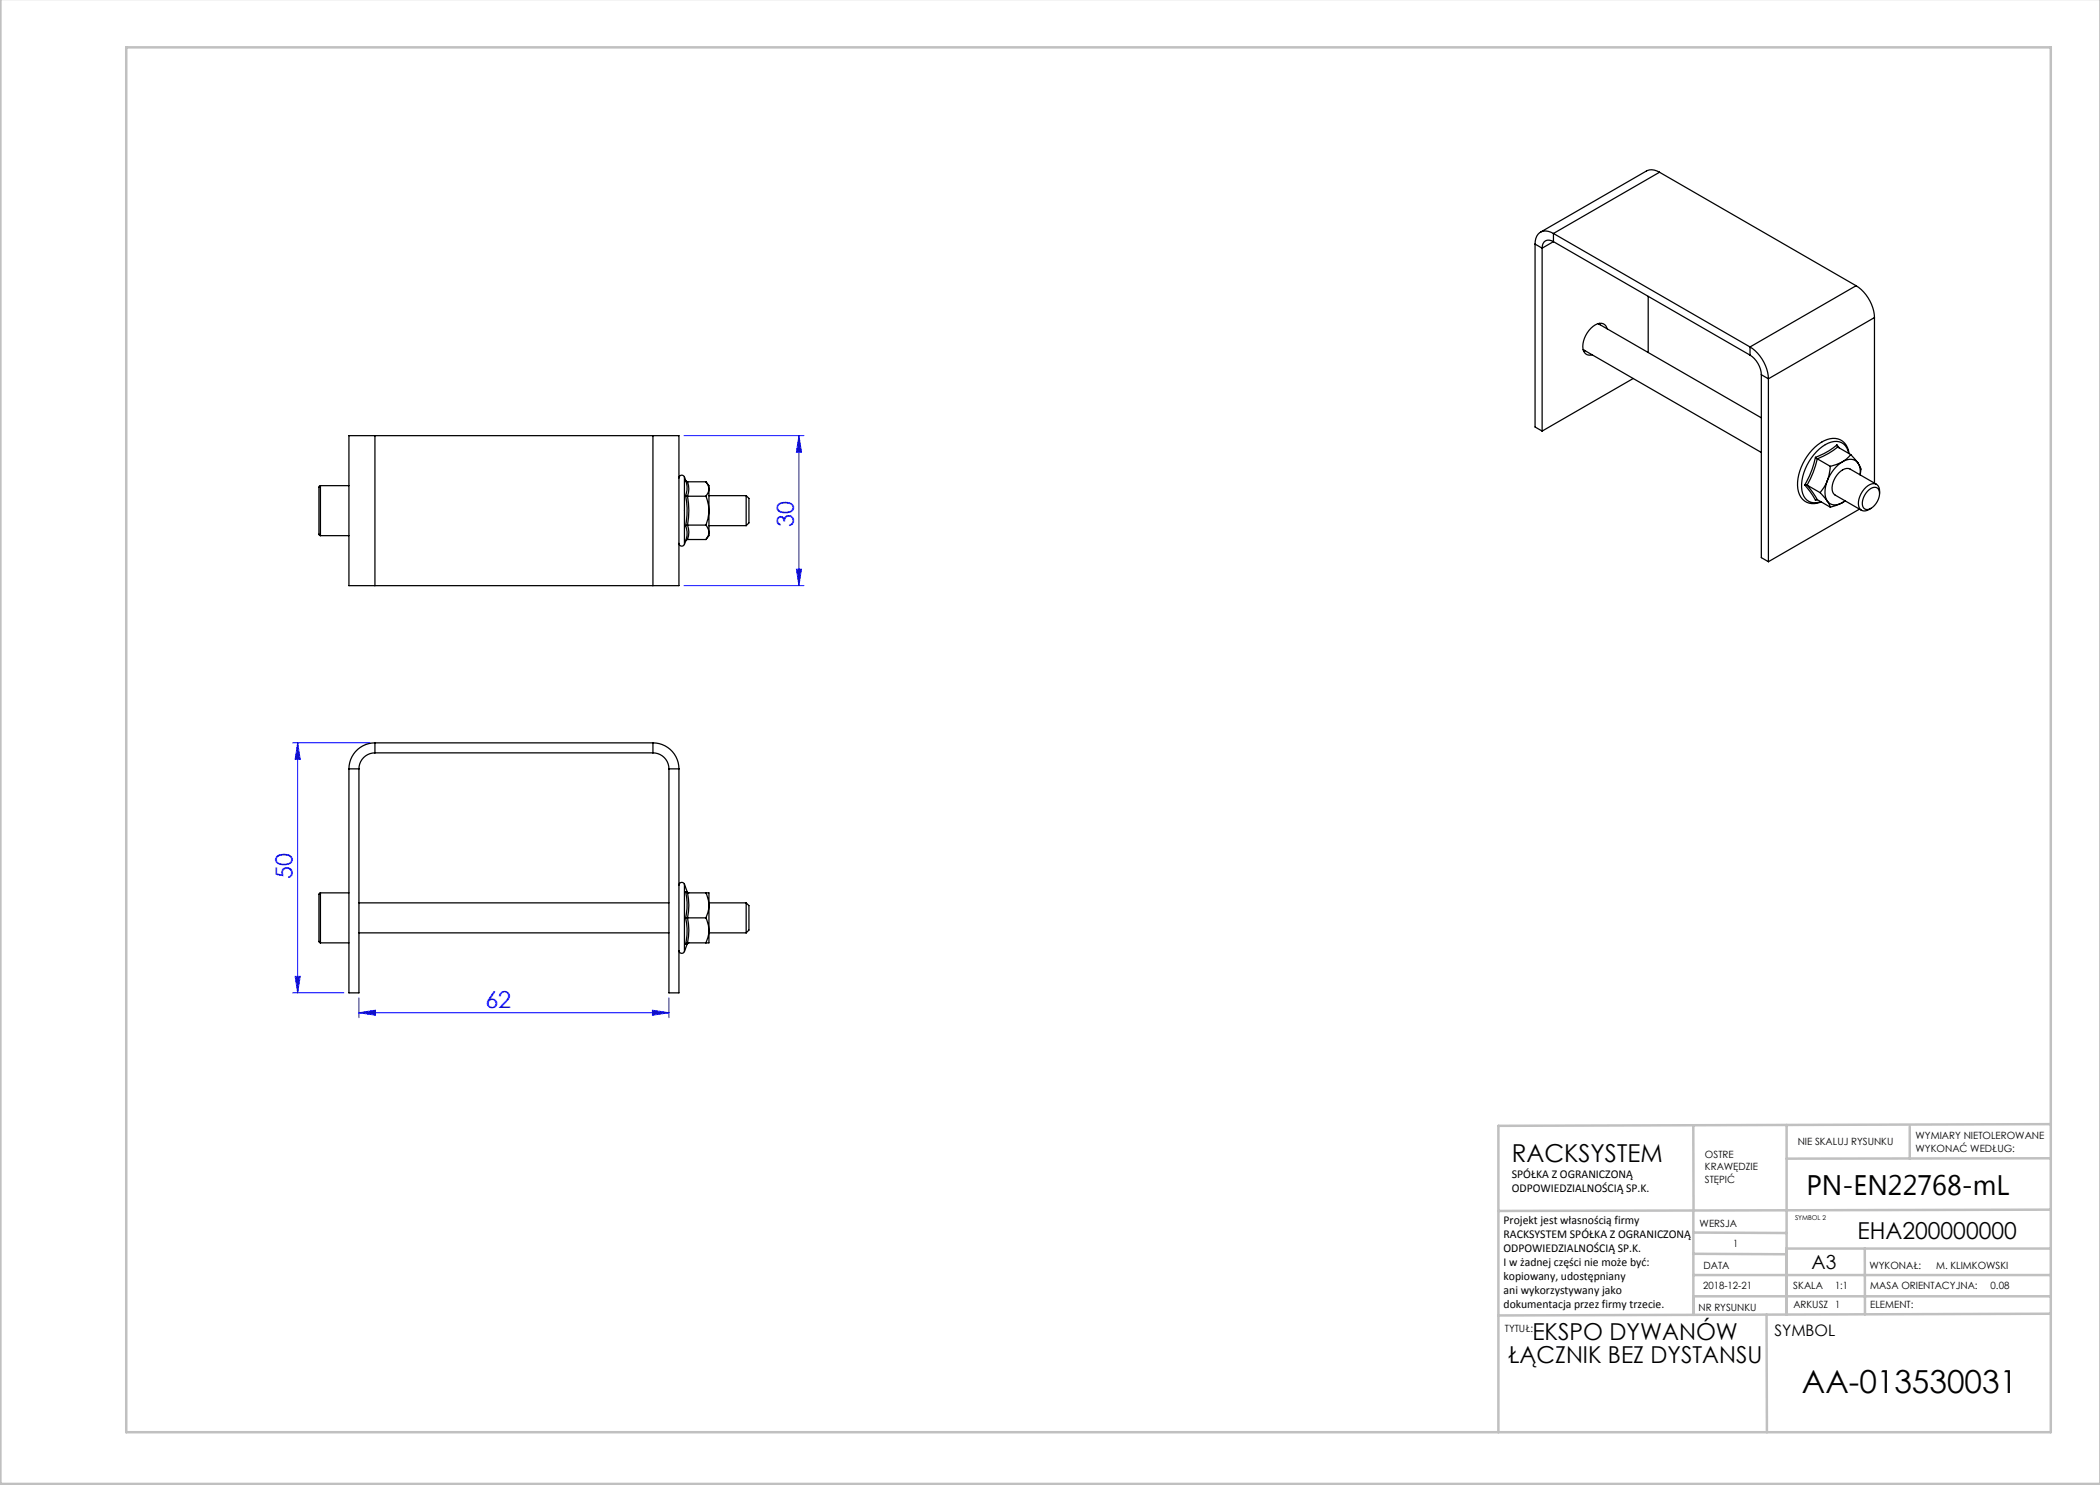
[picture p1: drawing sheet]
<svg xmlns="http://www.w3.org/2000/svg" width="420mm" height="297mm" viewBox="0 0 420 297" stroke-linecap="round" stroke-linejoin="round" font-family="sans-serif">
<g fill="none" stroke="#00f" stroke-width=".2">
<path d="M136.8 87.1h24M159.8 87.1l.5 3.3h-1zM159.8 87.1v30M136.8 117.1h24M159.3 113.8h1l-.5 3.3zM58.5 148.6h15.5M59.5 148.6v50M59.5 148.6l.5 3.3h-1zM58.5 198.6h10.3M59 195.3h1l-.5 3.3zM71.8 199.6v3.9M133.8 199.6v3.9"/>
<path d="M71.8 202.5l3.3-.5v1.1zM71.8 202.5h62M130.5 202l3.3 .5-3.3 .6z"/>
</g>
<g fill="none" stroke="#c0c0c0" stroke-width=".5">
<path d="M.1 -.1v296.9h419.9M25.2 9.5h385v276.9h-385zM338.7 225.2v16.9M357.3 225v37.9M382 225.4v6.3M410.1 224.8l-110.4 .4v61.2M410.1 231.7h-52.8M338.7 259.3h71.5M338.7 255h71.5M338.7 250.8l18.6 .1M338.7 246.5l18.6 .1M338.7 242.1v20.9"/>
<path d="M373 249.7v13.2M410.1 241.9l-110.4 .3M410.2 249.7h-52.9v13.2M353.3 262.9l.1 23.5M410.2 262.7l-110.5 .4"/>
</g>
<g fill="#00f">
<path d="M71.8 202.5l3.3-.5v1.1zM130.5 202l3.3 .5-3.3 .6z"/>
<path d="M59 195.3h1l-.5 3.3zM59.5 148.6l.5 3.3h-1z"/>
<path d="M159.8 87.1l.5 3.3h-1zM159.3 113.8h1l-.5 3.3z"/>
</g>
<g fill="none" stroke="#000" stroke-width=".25">
<path d="M331.9 34.4a2.56 2.56 0 0 0-2.6-.2l-21.2 12.2M331.9 34.4l-21.2 12.3M331.9 34.4l39.3 22.7M307 48.8l1.4 .8M307 48.8v36.6l1.4 .8M308.4 49.6v36.6M310.7 46.7a2.24 2.24 0 0 0-2.6-.3 2.24 2.24 0 0 0-1.1 2.4M310.7 48.3a1.38 1.38 0 0 0-1.6-.1 1.38 1.38 0 0 0-.7 1.4M310.7 46.7l39.3 22.7M310.7 46.7v1.6M310.7 48.3l39.3 22.7M310.7 48.3l-2.3 1.3"/>
<path d="M329.6 59.3v11.2M371.2 57.1a8.1 8.1 0 0 1 3.7 6.4M371.2 57.1l-21.2 12.3M316.6 69.9l35.7 20.6M316.7 70h.1M317 70.1l-.3 .1M319.6 64.7l32.7 18.9M319.7 64.7v.1M319.9 64.7l.1 .3M321.4 65.8a1.45 1.45 0 0 0-2.4-.8 5.1 5.1 0 0 0-2.3 5.2 1.31 1.31 0 0 0 1.7 .8M326.6 75.7l-18.2 10.5M350 69.4a8.1 8.1 0 0 1 3.7 6.4"/>
<path d="M350 71a5 5 0 0 1 2.3 3.9M350 69.4v1.6M352.3 74.9l1.4 .9M352.3 74.9v36.6l1.4 .8M353.7 75.8v36.5M374.9 63.5l-21.2 12.3M374.9 63.5v33.1M64.1 97.1l-.3 .3v9.4l.3 .3M64.1 97.1v10M64.1 97.1h5.7M75 87.1h-5.2v30h5.2M75 87.1v30"/>
<path d="M75 87.1h55.6M130.6 87.1h5.2v30h-5.2M130.6 87.1v30M136.9 95.4a.57 .57 0 0 0-.6-.4 .57 .57 0 0 0-.5 .6M136.9 95.4v13.5M136.9 95.4l.2 .7M137.1 96.1a4 4 0 0 1 0 3M137.1 99.1a15.5 15.5 0 0 1 0 6.1M137.1 99.1l.4 .1M137.1 96.1l.4 .3M137.5 99.2a15.9 15.9 0 0 1 0 5.8M137.5 96.4a4.1 4.1 0 0 1 0 2.8"/>
<path d="M137.5 99.2h3.7M137.5 96.4h3.7M141.2 96.4l.5 .8 .1 .6M141.2 99.2l.5 1.8 .1 1.1M141.2 96.4l.6 .7v.7M141.8 97.8l-.2 .8-.4 .6M141.8 97.8v4.3M141.8 99.1h7.4M149.2 99.1v6M149.2 99.1l.6 .6v4.9l-.6 .5M360.9 97l1.1 1.3 1.1 1.7M360.9 97h.5"/>
<path d="M361.4 97l2.1 2.9M361.4 97l2.6 1.5M363.1 91.5a17.6 17.6 0 0 1-2.2 5.5M363.1 91.5l.4 .3M363.4 99.9l-.3 .1M363.5 91.8a18.7 18.7 0 0 1-2.1 5.2M363.5 99.9l-.4 .1M363.5 91.8l2.6 1.5M363.5 99.9l2.6 1.5M364 98.5l1.5 1.7M365.5 96.1l-.8 1.5-.7 .9M365.5 96.1a4.6 4.6 0 0 0 0 4.1"/>
<path d="M366.1 93.3l-.3 1.7-.3 1.1M367.4 89a13.5 13.5 0 0 1-4.3 2.5M367.4 89l.1 .4M367.4 89l.5 .6M367.5 89.4a14.9 14.9 0 0 1-4 2.4M367.5 89.4l2.6 1.5M368.5 92.3a7.7 7.7 0 0 0-3 3.8M368.5 92.3a2.17 2.17 0 0 1 3.1 .3M368.5 92.3l-2.4 1M369.7 90.7a2.67 2.67 0 0 0-4-2.1 10 10 0 0 0-5.3 9.5 2.63 2.63 0 0 0 3.8 2.2M369.8 90.7a3.2 3.2 0 0 0-5-2.5 10.4 10.4 0 0 0-5.2 9.6 3.2 3.2 0 0 0 4.6 2.6M370.1 90.9l-.9 1-.7 .4"/>
<path d="M370.1 90.9l1.5 1.7M371.6 92.6a2.24 2.24 0 0 1 .4 2.4v-1.1zM373.5 98.3a1.47 1.47 0 0 1 2.2-.5 3.3 3.3 0 0 1-2.2 4.1 1.1 1.1 0 0 1-1-1.4l.4-1.4zM375.3 96.9l-5.3-3.1a2.23 2.23 0 0 0-2.6 1.2 3.5 3.5 0 0 0-.7 3.7l5.6 3.4M375.9 98.7v-.5a1.33 1.33 0 0 0-.7-1.4 1.33 1.33 0 0 0-1.6 .3 4.2 4.2 0 0 0-1.7 4.5 1.27 1.27 0 0 0 1.9 .3l.4-.2M64.1 107.1h5.7M75 117.1h55.6M135.8 108.7a.57 .57 0 0 0 .5 .5 .57 .57 0 0 0 .6-.3M137.1 105.2a4 4 0 0 1 0 3M137.1 108.2l-.2 .7M137.5 105l-.4 .2M137.5 105a4.1 4.1 0 0 1 0 2.9"/>
<path d="M137.5 107.9l-.4 .3M137.5 105h3.7M137.5 107.9h3.7M141.2 105l.5 .9 .1 .6M141.8 102.1l-.2 1.7-.4 1.2M141.8 102.1v4.4M141.8 106.5l-.2 .8-.4 .6M141.8 106.5v.6l-.6 .8M141.8 105.1h7.4M365.5 100.2a2.17 2.17 0 0 0 3 .3M365.5 100.2l.6 1.2M368.5 100.5l-2.4 .9"/>
<path d="M369 100.2l-.5 .3M371.9 101.8l-18.2 10.5M69.8 153.8h2M69.8 153.8v44.8h2v-44.8M75 148.6a5.2 5.2 0 0 0-5.2 5.2M75 150.6a3.2 3.2 0 0 0-3.2 3.2M75 148.6v2M75 150.6h55.6M75 148.6h55.6M130.6 148.6a5.2 5.2 0 0 1 5.2 5.2M130.6 150.6a3.2 3.2 0 0 1 3.2 3.2M130.6 148.6v2"/>
<path d="M133.8 153.8h2M133.8 153.8v44.8h2v-44.8M64.1 178.6l-.3 .3v9.4l.3 .3M64.1 178.6v10M64.1 178.6h5.7M136.9 176.8a.57 .57 0 0 0-.6-.3 .57 .57 0 0 0-.5 .5M136.9 176.8l.5 1.6 .4 .2M136.9 176.8v13.5M137.1 178.3a11.6 11.6 0 0 1 0 5.3M137.1 178.3l.4 .3M137.1 178.3h.3M137.4 178.3h.1"/>
<path d="M137.5 178.6a11.9 11.9 0 0 1 0 5M137.5 178.6h3.7M141.2 178.6l.5 1.5 .1 1M141.2 178.6h.6v2.5M64.1 188.6h5.7M71.8 186.6h62M71.8 180.6h62M135.8 190.1a.57 .57 0 0 0 .5 .6 .57 .57 0 0 0 .6-.4M137.1 183.6a11.6 11.6 0 0 1 0 5.2M137.1 183.6h.4M137.4 188.8h.1M137.4 188.8h-.3"/>
<path d="M137.5 183.6a11.9 11.9 0 0 1 0 5M137.5 188.6l-.4 .2M137.5 188.6h3.7M137.5 183.6h3.7M137.8 188.6l-.3 .2-.6 1.5M141.2 183.6l.5 1.5 .1 1M141.8 181.1l-.2 1.4-.4 1.1M141.8 181.1v5M141.8 186.1l-.2 1.4-.4 1.1M141.8 186.1v2.5h-.6M141.8 186.6h7.4M141.8 180.6h7.4"/>
<path d="M149.2 180.6v6M149.2 180.6l.6 .5v4.9l-.6 .6"/>
</g>
<text font-size="6.3" x="360.4" y="278.5">AA-013530031</text>
<text font-size="5.6" x="361.3" y="239.1">PN-EN22768-mL</text>
<text font-size="4.9" x="302.4" y="232.4">RACKSYSTEM</text>
<g font-size="4.7" fill="#00f">
<text x="158.8" y="105.4" transform="rotate(-90 158.8 105.4)">30</text>
<text x="58.5" y="175.9" transform="rotate(-90 58.5 175.9)">50</text>
<text x="97.1" y="201.5">62</text>
</g>
<g font-size="4.7">
<text x="371.5" y="247.8">EHA200000000</text>
<text x="306.5" y="268.1">EKSPO DYWANÓW</text>
<text x="301.6" y="272.6">ŁĄCZNIK BEZ DYSTANSU</text>
</g>
<text font-size="3.9" x="362.3" y="253.8">A3</text>
<text font-size="3.2" x="354.9" y="267.2">SYMBOL</text>
<g font-size="2.4">
<text x="302.4" y="235.6">SPÓŁKA Z OGRANICZONĄ</text>
<text x="302.4" y="238.4">ODPOWIEDZIALNOŚCIĄ SP.K.</text>
<text x="300.7" y="244.7">Projekt jest własnością firmy</text>
<text x="300.7" y="247.5">RACKSYSTEM SPÓŁKA Z OGRANICZONĄ</text>
<text x="300.7" y="250.3">ODPOWIEDZIALNOŚCIĄ SP.K.</text>
<text x="300.7" y="253.1">I w żadnej części nie może być:</text>
<text x="300.7" y="256">kopiowany, udostępniany</text>
<text x="300.7" y="258.8">ani wykorzystywany jako</text>
<text x="300.7" y="261.6">dokumentacja przez firmy trzecie.</text>
</g>
<g font-size="2">
<text x="383.1" y="227.9">WYMIARY NIETOLEROWANE</text>
<text x="341" y="231.6">OSTRE</text>
<text x="359.5" y="228.9">NIE SKALUJ RYSUNKU</text>
<text x="383.1" y="230.4">WYKONAĆ WEDŁUG:</text>
<text x="341" y="234.1">KRAWĘDZIE</text>
<text x="341" y="236.6">STĘPIĆ</text>
<text x="339.9" y="245.4">WERSJA</text>
<text x="346.6" y="249.5">1</text>
<text x="340.6" y="257.7">2018-12-21</text>
<text x="340.7" y="253.8">DATA</text>
<text x="358.7" y="257.7">SKALA</text>
<text x="367" y="257.7">1:1</text>
<text x="373.9" y="253.8">WYKONAŁ:</text>
<text x="374.1" y="257.7">MASA ORIENTACYJNA:</text>
<text x="387.2" y="253.8">M. KLIMKOWSKI</text>
<text x="398.1" y="257.7">0.08</text>
<text x="339.7" y="262.3">NR RYSUNKU</text>
<text x="358.7" y="261.7">ARKUSZ 1</text>
<text x="374.1" y="261.7">ELEMENT:</text>
<text x="301" y="266.4">TYTUŁ:</text>
</g>
<text font-size="1.3" x="359" y="244">SYMBOL 2</text>
</svg>
